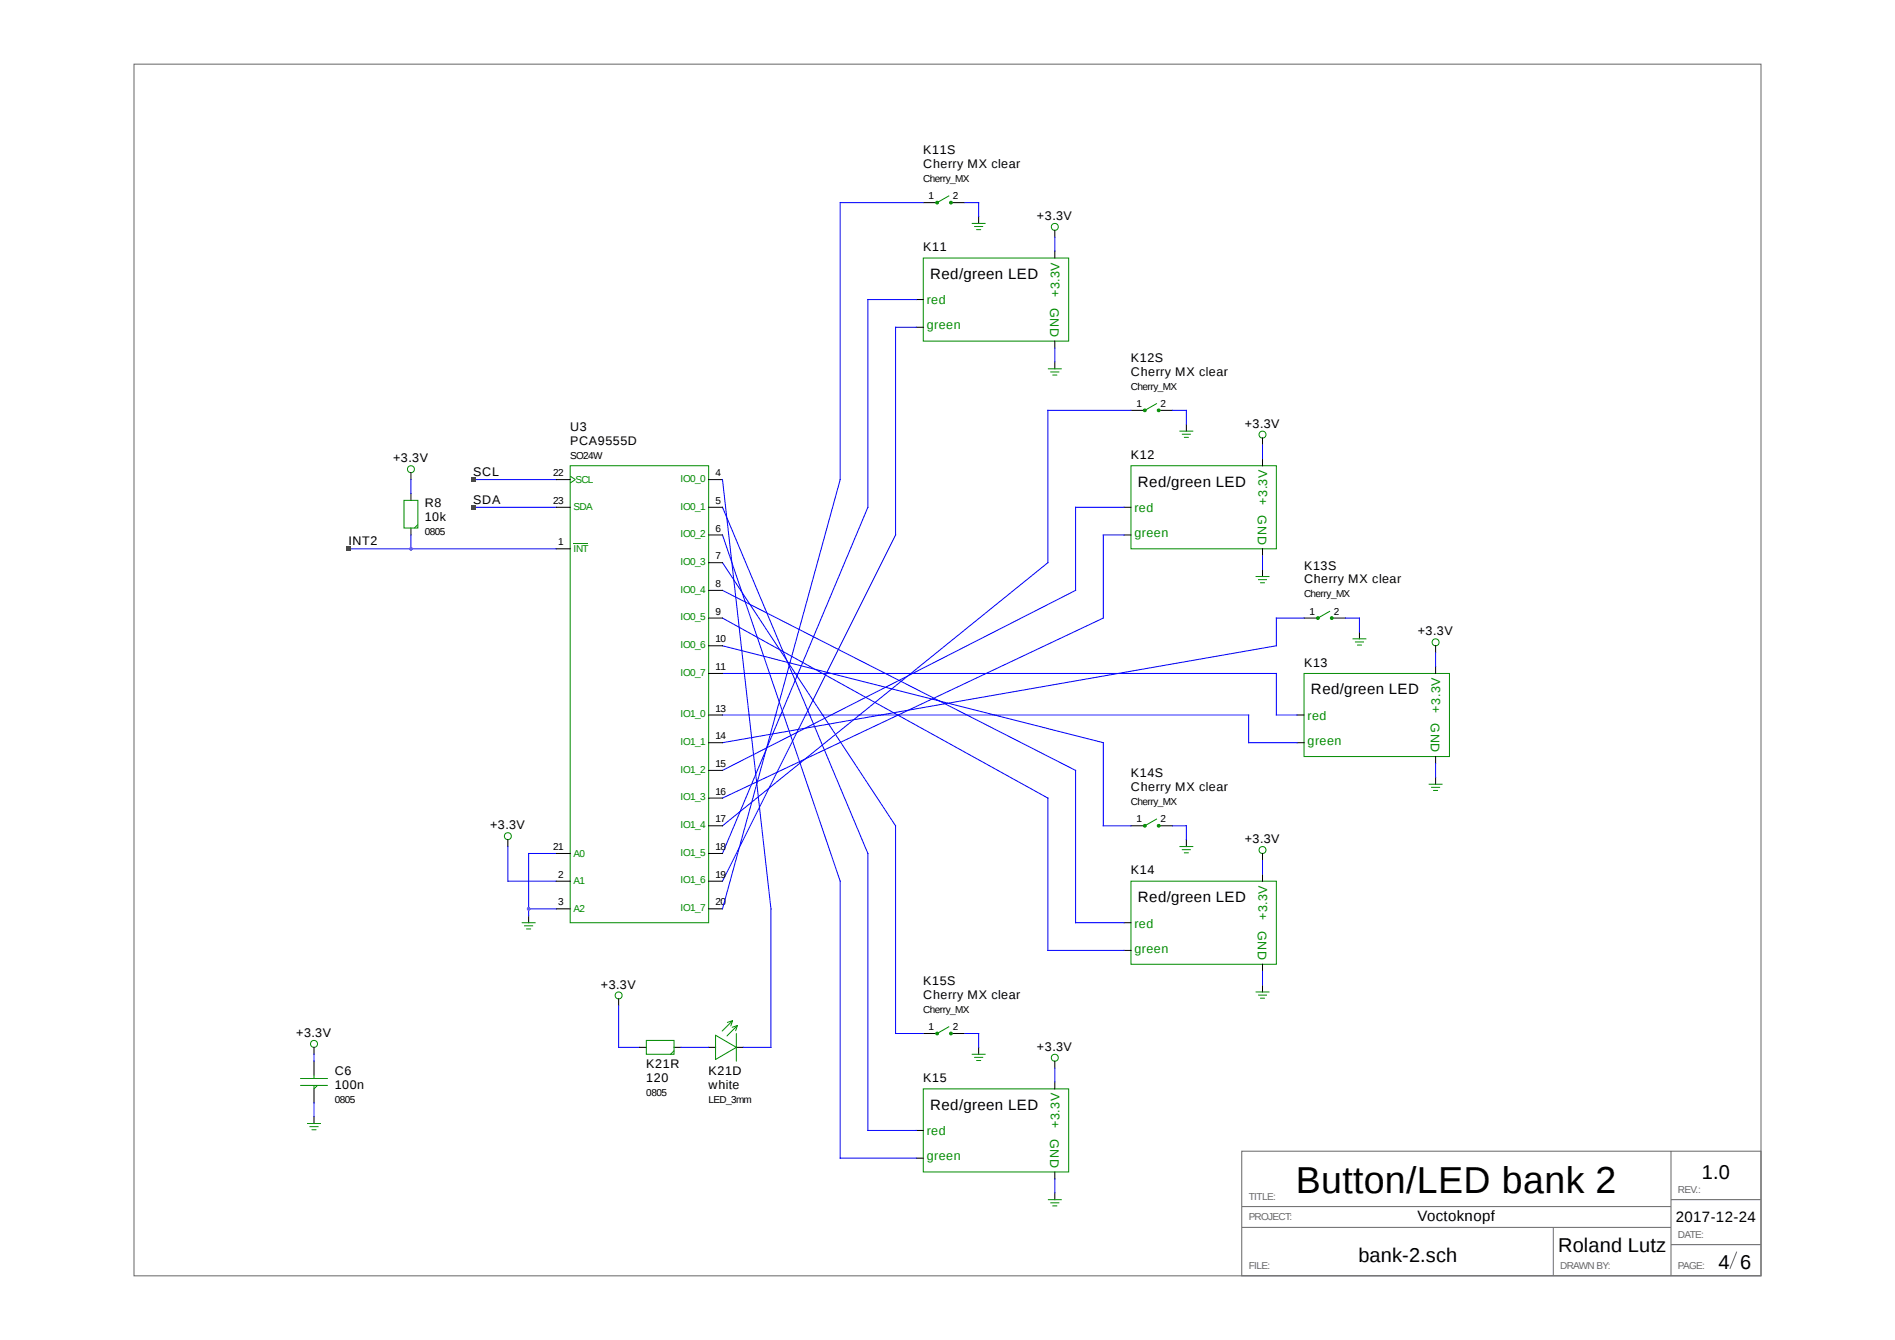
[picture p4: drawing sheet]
<svg xmlns="http://www.w3.org/2000/svg" width="297mm" height="210mm" viewBox="0 0 297 210" stroke-linecap="round" stroke-linejoin="round" font-family="sans-serif">
<path d="M21 10.1h255v189.8h-255zM194.6 192.4h67.3M194.6 189.1h67.3M194.6 180.4h81.4v19.5h-81.4zM243.4 192.4v7.5M261.9 180.4v19.5M261.9 195.1h14.1M261.9 188h14.1M272.2 196.1l-1.1 2.8" fill="none" stroke="#666" stroke-width=".16"/>
<g fill="none" stroke="#008b00" stroke-width=".16">
<path d="M148.8 30.7l-1.9 1.1M152.3 35h2.2M152.7 35.5h1.4M153 36h.8M144.7 40.4h22.8v13.1h-22.8zM164.2 57.8h2.2M164.6 58.3h1.4M164.9 58.8h.8M63.3 78.4h2.2v4.4h-2.2zM89.4 73h21.7v71.6h-21.7zM89.4 74.6l.8 .6-.8 .5M177.3 73h22.7v13h-22.7z"/>
<path d="M181.3 63.2l-1.9 1.1M184.8 67.6h2.2M185.2 68.1h1.4M185.6 68.5h.7M65.5 82.2l-.6 .6M89.9 85.1h2.3M196.8 90.4h2.2M197.2 90.8h1.4M197.5 91.3h.8M208.5 95.8l-1.9 1.1M204.4 105.5h22.8v13.1h-22.8zM212 100.1h2.1"/>
<path d="M212.4 100.6h1.4M212.7 101.1h.7M177.3 138.1h22.7v13h-22.7zM181.3 128.3l-1.9 1.1M184.8 132.7h2.2M185.2 133.2h1.4M185.6 133.6h.7M223.9 122.9h2.2M224.3 123.4h1.4M224.6 123.9h.8M81.8 144.6h2.1M82.1 145.1h1.5"/>
<path d="M82.5 145.6h.7M114.8 160l-1.6 1.6M114.8 160l-.3 .8M114.8 160l-.8 .2M196.8 155.5h2.2M197.2 155.9h1.4M197.5 156.4h.8M47 170.1h4.4M47 169h4.4M48.1 176.1h2.2M48.5 176.6h1.4M48.8 177.1h.8"/>
<path d="M49.2 168.5v.5M49.2 170.1v.5l.6-.5M101.3 163.1h4.3v2.1h-4.3zM105.6 164.7l-.5 .5M112.1 162.2l3.3 1.9-3.3 1.9zM115.4 162v4.3M115.6 160.7l-.3 .8M115.6 160.7l-.8 .3M115.6 160.7l-1.7 1.6M144.7 170.6h22.8v13.1h-22.8zM148.8 160.9l-1.9 1.1M152.3 165.2h2.2"/>
<path d="M152.7 165.7h1.4M153 166.2h.8M164.2 188h2.2M164.6 188.5h1.4M164.9 189h.8"/>
<circle cx="165.3" cy="35.6" r=".55"/>
<circle cx="64.4" cy="73.5" r=".55"/>
<circle cx="197.9" cy="68.1" r=".55"/>
<circle cx="225" cy="100.7" r=".55"/>
<circle cx="79.6" cy="131" r=".55"/>
<circle cx="197.9" cy="133.2" r=".55"/>
<circle cx="97" cy="156" r=".55"/>
<circle cx="49.2" cy="163.6" r=".55"/>
<circle cx="165.3" cy="165.8" r=".55"/>
</g>
<g fill="none" stroke="#000" stroke-width=".16">
<path d="M144.7 31.8h2.2M149 31.8h2.2M153.4 33.9v1.1M165.3 36.1v1.1M165.3 39.4v1M143.6 46.9h1.1M143.6 51.3h1.1M165.3 53.5v1M165.3 56.7v1.1M64.4 74.1v1.1M64.4 77.3v1.1M87.2 79.5h2.2"/>
<path d="M87.2 75.2h2.2M111.1 79.5h2.1M111.1 75.2h2.1M176.2 79.5h1.1M177.3 64.3h2.1M181.6 64.3h2.2M185.9 66.5v1.1M197.9 68.6v1.1M197.9 71.9v1.1M64.4 82.8v1M87.2 86h2.2M111.1 83.8h2.1"/>
<path d="M111.1 88.2h2.1M111.1 96.9h2.1M111.1 92.5h2.1M176.2 83.8h1.1M197.9 86v1.1M197.9 89.3v1.1M204.4 96.9h2.2M208.7 96.9h2.2M213.1 99v1.1M111.1 112.1h2.1M111.1 116.4h2.1M111.1 105.5h2.1"/>
<path d="M111.1 101.2h2.1M203.3 112.1h1.1M203.3 116.4h1.1M225 101.2v1.1M225 104.5v1M225 118.6v1M79.6 131.6v1.1M87.2 133.8h2.2M87.2 138.1h2.2M111.1 133.8h2.1M111.1 138.1h2.1M111.1 120.7h2.1"/>
<path d="M111.1 125.1h2.1M111.1 129.4h2.1M177.3 129.4h2.1M181.6 129.4h2.2M185.9 131.6v1.1M197.9 133.8v1M197.9 137v1.1M225 121.8v1.1M82.9 143.5v1.1M87.2 142.4h2.2M97 156.5v1.1M111.1 142.4h2.1"/>
<path d="M176.2 144.6h1.1M176.2 148.9h1.1M197.9 151.1v1.1M197.9 154.4v1.1M49.2 164.1v1.1M49.2 166.3v2.2M49.2 170.6v2.2M49.2 175v1.1M100.2 164.1h1.1M105.6 164.1h1.1M111.1 164.1h1M115.4 164.1h1.1"/>
<path d="M143.6 177.2h1.1M144.7 162h2.2M149 162h2.2M153.4 164.1v1.1M165.3 166.3v1.1M165.3 169.6v1M143.6 181.5h1.1M165.3 183.7v1.1M165.3 186.9v1.1"/>
</g>
<g fill="none" stroke="#00f" stroke-width=".16">
<path d="M144.7 31.8h-13v43.4l-18.5 67.2M151.2 31.8h2.2v2.1M165.3 37.2v2.2M143.6 46.9h-7.6v32.6l-22.8 54.3M143.6 51.3h-3.2v32.5l-27.2 54.3M165.3 54.5v2.2M64.4 75.2v2.1M74.2 75.2h13M74.2 79.5h13M113.2 79.5l22.8 54.3v43.4h7.6M113.2 75.2l7.6 67.2v21.7h-4.3M176.2 79.5h-7.6v13l-55.4 28.2"/>
<path d="M177.3 64.3h-13.1v23.9l-51 41.2M183.8 64.3h2.1v2.2M197.9 69.7v2.2M54.6 86h32.6M64.4 83.8v2.2M113.2 92.5l55.4 28.2v23.9h7.6M113.2 96.9l51 28.2v23.8h12M113.2 83.8l18.5 54.3v43.4h11.9M113.2 88.2l27.2 41.2v32.6h4.3M176.2 83.8h-3.3v13.1l-59.7 28.2M197.9 87.1v2.2M204.4 96.9h-4.4v4.3l-86.8 15.2"/>
<path d="M210.9 96.9h2.2v2.1M113.2 105.5h86.8v6.6h3.3M113.2 112.1h82.5v4.3h7.6M113.2 101.2l59.7 15.2v13h4.4M225 102.3v2.2M225 119.6v2.2M79.6 132.7v5.4h7.6M87.2 133.8h-4.3v9.7M183.8 129.4h2.1v2.2M197.9 134.8v2.2M82.9 142.4h4.3M97 157.6v6.5h3.2"/>
<path d="M197.9 152.2v2.2M49.2 165.2v1.1M49.2 172.8v2.2M106.7 164.1h4.4M151.2 162h2.2v2.1M165.3 167.4v2.2M165.3 184.8v2.1"/>
</g>
<g fill="#008b00" stroke="#008b00" stroke-width=".16">
<path d="M148.9 31.6h.3v.3h-.3z"/>
<path d="M146.7 31.6h.3v.3h-.3z"/>
<path d="M181.4 64.1h.3v.4h-.3z"/>
<path d="M179.3 64.1h.3v.4h-.3z"/>
<path d="M208.6 96.7h.3v.3h-.3z"/>
<path d="M206.4 96.7h.3v.3h-.3z"/>
<path d="M181.4 129.3h.3v.3h-.3z"/>
<path d="M179.3 129.3h.3v.3h-.3z"/>
<path d="M148.9 161.8h.3v.3h-.3z"/>
<path d="M146.7 161.8h.3v.3h-.3z"/>
</g>
<path d="M82.7 142.2h.3l.1 .2-.1 .2h-.3l-.1-.2z" fill="#a020f0"/>
<g fill="#f00">
<path d="M73.8 74.8h.7v.7h-.7z"/>
<path d="M73.8 79.2h.7v.6h-.7z"/>
</g>
<path d="M64.2 85.8h.4l.1 .2-.1 .2h-.4l-.1-.2z" fill="#a020f0"/>
<path d="M54.3 85.7h.7v.6h-.7z" fill="#f00"/>
<path d="M64.2 85.8h.4l.1 .2-.1 .2h-.4l-.1-.2z" fill="#a020f0"/>
<text font-size="5.9" x="203.1" y="186.9">Button/LED bank 2</text>
<g font-size="3.1">
<text x="266.7" y="184.8">1.0</text>
<text x="212.9" y="197.8">bank-2.sch</text>
<text x="244.2" y="196.2">Roland Lutz</text>
<text x="269.3" y="198.9">4 6</text>
</g>
<g font-size="2.4">
<text x="145.8" y="43.7">Red/green LED</text>
<text x="178.3" y="76.2">Red/green LED</text>
<text x="205.5" y="108.8">Red/green LED</text>
<text x="178.3" y="141.4">Red/green LED</text>
<text x="145.8" y="173.9">Red/green LED</text>
<text x="222.1" y="191.4">Voctoknopf</text>
<text x="262.6" y="191.6">2017-12-24</text>
</g>
<g font-size="2">
<text x="144.7" y="24.2">K11S</text>
<text x="144.7" y="26.3">Cherry MX clear</text>
<text x="162.5" y="34.5">+3.3V</text>
<text x="144.7" y="39.4">K11</text>
<text x="177.3" y="56.7">K12S</text>
<text x="177.3" y="58.9">Cherry MX clear</text>
<text x="89.4" y="67.6">U3</text>
<text x="89.4" y="69.7">PCA9555D</text>
<text x="177.3" y="71.9">K12</text>
<text x="195.1" y="67">+3.3V</text>
<text x="61.6" y="72.4">+3.3V</text>
<text x="74.2" y="74.6">SCL</text>
<text x="66.6" y="79.5">R8</text>
<text x="66.6" y="81.7">10k</text>
<text x="74.2" y="79">SDA</text>
<text x="54.6" y="85.5">INT2</text>
<text x="204.4" y="89.3">K13S</text>
<text x="204.4" y="91.4">Cherry MX clear</text>
<text x="222.2" y="99.6">+3.3V</text>
<text x="204.4" y="104.5">K13</text>
<text x="177.3" y="121.8">K14S</text>
<text x="177.3" y="124">Cherry MX clear</text>
<text x="76.8" y="130">+3.3V</text>
<text x="177.3" y="137">K14</text>
<text x="195.1" y="132.1">+3.3V</text>
<text x="94.2" y="154.9">+3.3V</text>
<text x="144.7" y="154.4">K15S</text>
<text x="144.7" y="156.5">Cherry MX clear</text>
<text x="46.4" y="162.5">+3.3V</text>
<text x="101.3" y="167.4">K21R</text>
<text x="162.5" y="164.7">+3.3V</text>
<text x="52.5" y="168.5">C6</text>
<text x="52.5" y="170.6">100n</text>
<text x="101.3" y="169.6">120</text>
<text x="111.1" y="168.5">K21D</text>
<text x="111.1" y="170.6">white</text>
<text x="144.7" y="169.6">K15</text>
</g>
<g font-size="2" fill="#008b00">
<text x="145.2" y="47.7">red</text>
<text x="166" y="46.6" transform="rotate(-90 166 46.6)">+3.3V</text>
<text x="145.2" y="51.6">green</text>
<text x="164.6" y="48.2" transform="rotate(90 164.6 48.2)">GND</text>
<text x="177.8" y="80.3">red</text>
<text x="197.1" y="80.8" transform="rotate(90 197.1 80.8)">GND</text>
<text x="198.6" y="79.1" transform="rotate(-90 198.6 79.1)">+3.3V</text>
<text x="177.8" y="84.2">green</text>
<text x="204.9" y="112.8">red</text>
<text x="224.3" y="113.3" transform="rotate(90 224.3 113.3)">GND</text>
<text x="225.7" y="111.7" transform="rotate(-90 225.7 111.7)">+3.3V</text>
<text x="204.9" y="116.7">green</text>
<text x="177.8" y="145.4">red</text>
<text x="177.8" y="149.3">green</text>
<text x="197.1" y="145.9" transform="rotate(90 197.1 145.9)">GND</text>
<text x="198.6" y="144.2" transform="rotate(-90 198.6 144.2)">+3.3V</text>
<text x="145.2" y="177.9">red</text>
<text x="164.6" y="178.4" transform="rotate(90 164.6 178.4)">GND</text>
<text x="166" y="176.8" transform="rotate(-90 166 176.8)">+3.3V</text>
<text x="145.2" y="181.8">green</text>
</g>
<g font-size="1.6">
<text x="144.7" y="28.5">Cherry_MX</text>
<text x="145.5" y="31.2">1</text>
<text x="149.3" y="31.2">2</text>
<text x="177.3" y="61.1">Cherry_MX</text>
<text x="178.1" y="63.8">1</text>
<text x="181.9" y="63.8">2</text>
<text x="89.4" y="71.9">SO24W</text>
<text x="86.7" y="74.6">22</text>
<text x="112.1" y="74.6">4</text>
<text x="66.6" y="83.8">0805</text>
<text x="86.7" y="79">23</text>
<text x="112.1" y="79">5</text>
<text x="112.1" y="83.3">6</text>
<text x="87.5" y="85.5">1</text>
<text x="112.1" y="87.6">7</text>
<text x="112.1" y="92">8</text>
<text x="204.4" y="93.6">Cherry_MX</text>
<text x="112.1" y="100.7">10</text>
<text x="112.1" y="96.3">9</text>
<text x="205.2" y="96.3">1</text>
<text x="209" y="96.3">2</text>
<text x="112.1" y="105">11</text>
<text x="112.1" y="111.5">13</text>
<text x="112.1" y="115.9">14</text>
<text x="112.1" y="120.2">15</text>
<text x="112.1" y="124.5">16</text>
<text x="112.1" y="128.9">17</text>
<text x="177.3" y="126.2">Cherry_MX</text>
<text x="178.1" y="128.9">1</text>
<text x="181.9" y="128.9">2</text>
<text x="86.7" y="133.2">21</text>
<text x="87.5" y="137.6">2</text>
<text x="112.1" y="137.6">19</text>
<text x="112.1" y="133.2">18</text>
<text x="87.5" y="141.9">3</text>
<text x="112.1" y="141.9">20</text>
<text x="144.7" y="158.7">Cherry_MX</text>
<text x="145.5" y="161.4">1</text>
<text x="149.3" y="161.4">2</text>
<text x="52.5" y="172.8">0805</text>
<text x="101.3" y="171.7">0805</text>
<text x="111.1" y="172.8">LED_3mm</text>
</g>
<g font-size="1.6" fill="#008b00">
<text x="90.2" y="75.6">SCL</text>
<text x="106.7" y="75.5">IO0_0</text>
<text x="89.9" y="80">SDA</text>
<text x="106.7" y="79.9">IO0_1</text>
<text x="89.9" y="86.5">INT</text>
<text x="106.7" y="84.2">IO0_2</text>
<text x="106.7" y="88.5">IO0_3</text>
<text x="106.7" y="92.9">IO0_4</text>
<text x="106.7" y="101.6">IO0_6</text>
<text x="106.7" y="97.2">IO0_5</text>
<text x="106.7" y="105.9">IO0_7</text>
<text x="106.7" y="112.4">IO1_0</text>
<text x="106.7" y="116.7">IO1_1</text>
<text x="106.7" y="121.1">IO1_2</text>
<text x="106.7" y="125.4">IO1_3</text>
<text x="106.7" y="129.8">IO1_4</text>
<text x="89.9" y="134.2">A0</text>
<text x="106.7" y="134.1">IO1_5</text>
<text x="89.9" y="138.6">A1</text>
<text x="89.9" y="142.9">A2</text>
<text x="106.7" y="142.8">IO1_7</text>
<text x="106.7" y="138.4">IO1_6</text>
</g>
<g font-size="1.6" fill="#666">
<text x="195.7" y="188">TITLE:</text>
<text x="195.7" y="191.3">PROJECT:</text>
<text x="263" y="186.9">REV.:</text>
<text x="263" y="194">DATE:</text>
<text x="195.7" y="198.9">FILE:</text>
<text x="244.5" y="198.9">DRAWN BY:</text>
<text x="263" y="198.9">PAGE:</text>
</g>
</svg>
